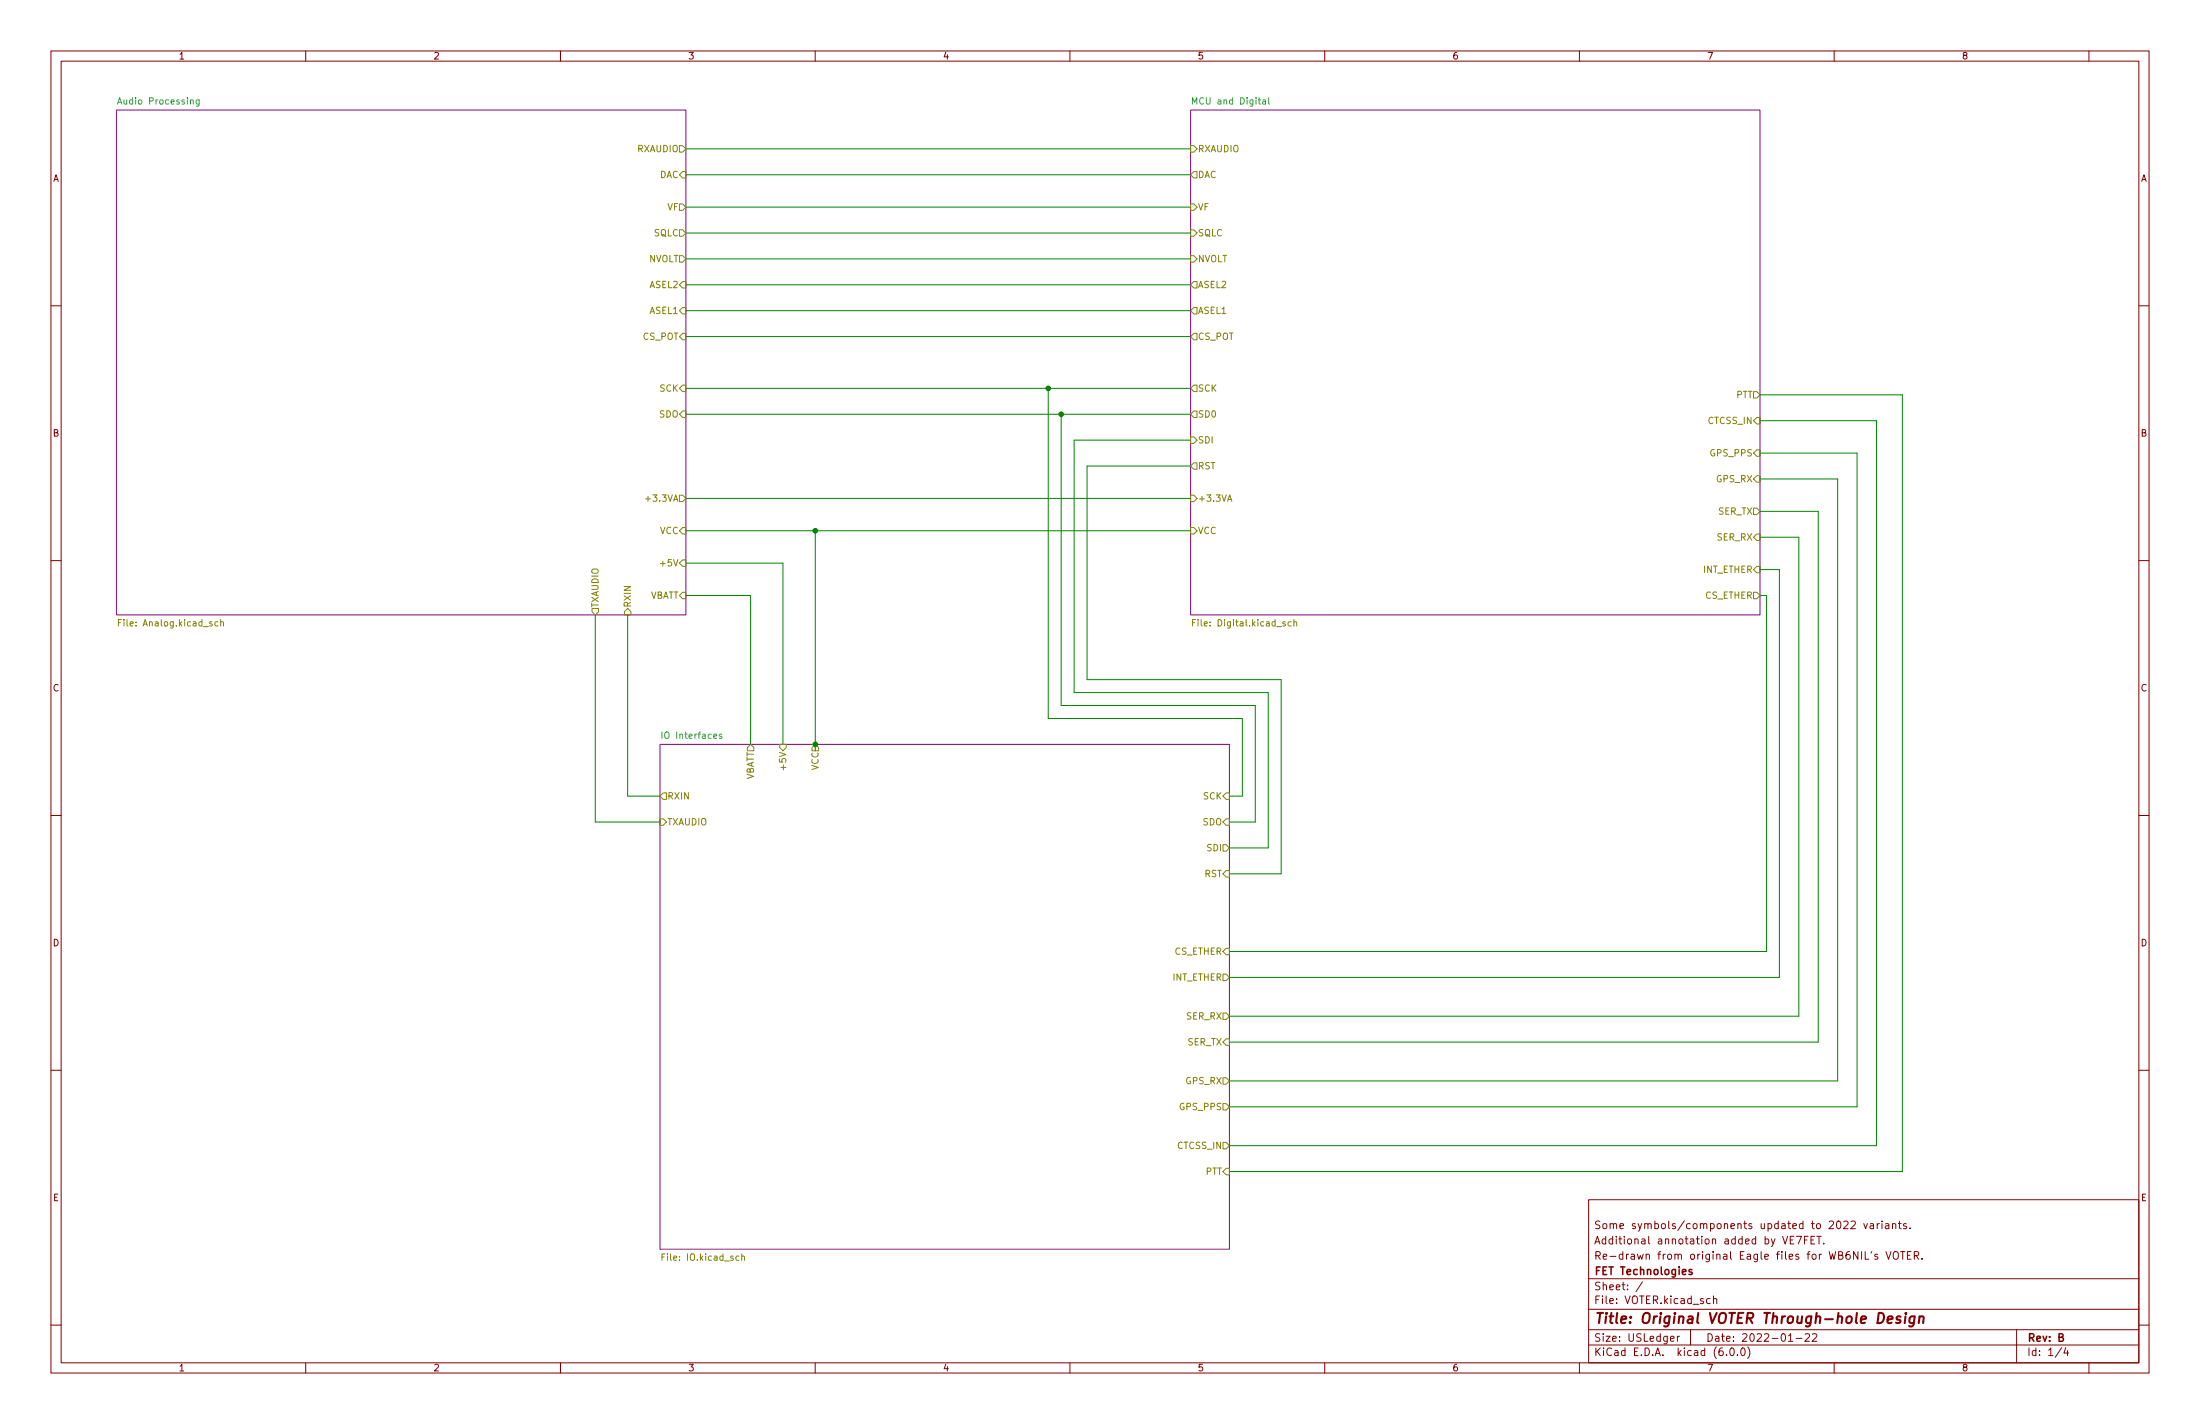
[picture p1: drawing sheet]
<svg xmlns="http://www.w3.org/2000/svg" width="432mm" height="279mm" viewBox="0 0 432 279" stroke-linecap="round" stroke-linejoin="round" font-family="sans-serif">
<g fill="none" stroke="#840000" stroke-width=".2">
<path d="M10 10h411.8v259.4h-411.8zM12 12h407.8v255.4h-407.8zM60 10v2M110 10v2M160 10v2M210 10v2M260 10v2M310 10v2M360 10v2M410 10v2M10 60h2M419.8 60h2"/>
<path d="M10 110h2M419.8 110h2M10 160h2M419.8 160h2M10 210h2M419.8 210h2M311.8 235.4h108v32h-108zM363.3 239.7l.6-.1 .2 .1 .1 .3-1 1.1h1M369.4 239.6v.1M372.8 239.6v1.3l.4 .2M10 260h2M311.8 256.9h108"/>
<path d="M311.8 250.9h108M322.4 251.5l-1.3 1.9M335.7 254.9l-.5-.1-.3 .3 .2 .6h.6M336.3 254.9l.2-.1 .4 .1v.9M336.3 254.3v1.5M351.4 243.3h.5M352.1 242.6h-.7v1.5h.7M352.6 242.6h1l-.7 1.5M354.2 243.3h.5M354.9 242.6h-.7v1.5M355.4 243.3h.5M356.2 242.6h-.8v1.5h.8"/>
<path d="M356.6 242.6h.8M357 242.6v1.5M357.9 243.9v.2M365.8 240.1l.4 1 .3-1M366.1 245.6v1.5h.7M367.1 240.1h.6v1M367.4 245.6l-.2 .3M367.7 240.4l-.5 .1-.2 .2 .2 .4 .5-.1M368.4 240.1v1M368.5 246.1h-.3l-.3 .2 .1 .2 .5 .2v.3h-.6M368.9 240.1h-.3l-.2 .3M369.4 240.1v1"/>
<path d="M370.1 240.1h.6v1M370.2 245.6l.5 1.5 .5-1.5M370.7 240.4l-.5 .1-.2 .2 .2 .4 .5-.1M371.4 240.2l.3-.1h.3l.1 1M371.4 240.1v1M371.8 245.7a.5 .5 0 0 1 .5-.1 .5 .5 0 0 1 .3 .5v.5a.5 .5 0 0 1-.5 .5 .5 .5 0 0 1-.5-.5v-.5zM372.6 240.1h.6M373 245.6h.9M373.4 245.6v1.5M374.2 240.1h-.4l-.2 .2 .1 .2 .5 .2v.3h-.6M374.4 246.3h.5M374.9 240.9v.2"/>
<path d="M375.1 245.6h-.7v1.5h.7M375.7 246.4l.7-.1 .2-.2-.1-.4-.2-.1h-.6v1.5M376.1 246.4l.5 .7M377.2 246.9v.2M419.8 260h2M60 267.4v2M110 267.4v2M160 267.4v2M210 267.4v2M260 267.4v2M310 267.4v2M311.8 263.9h108"/>
<path d="M311.8 260.9h108M327.9 262.7l.7-.2-.1-.3h-.4l-.2 .2v.7h.6M329.2 262.2v1M329.7 262.2l-.5 .3M331.8 260.9v3M338.9 265.8v.2M339.7 264.5h.2a.8 .8 0 0 1 .5 .7 .8 .8 0 0 1-.5 .8 1 1 0 0 1-.2-1.5zM341 265.8v.2M341.9 264.5h.1a.8 .8 0 0 1 .5 .7 .8 .8 0 0 1-.5 .8 1 1 0 0 1-.1-1.5zM343 264.3a1.72 1.72 0 0 1 0 2.2M351 263.2h.9M352.5 262.6h1.2"/>
<path d="M354.3 261.8l.6-.1 .3 .4-1 1.1h1M355.7 261.8l.6-.1 .2 .1 .1 .3-.9 1.1h.9M360 267.4v2M395.8 260.9v6.5M404.7 264.4l-1.3 1.9M405.4 264.4l-.3 1.1h.9M405.8 265v1M410 267.4v2"/>
</g>
<path d="M370.5 258.9l1-.2-.1-.3-.5-.1-.4 .3v.9h.8M373 258.4a.49 .49 0 0 0-.8 .3l.3 .2 .5 .1v.2l-.3 .4-.6-.1M374 258.3l-.2 1.3M374.1 257.6v.2M375.8 258.4a.66 .66 0 0 0-1 .3l-.1 .5 .2 .3h.8M375.8 258.3l-.2 1.6a.6 .6 0 0 1-.9 .3M376.7 258.5a.49 .49 0 0 1 .9 .1l-.1 1M376.8 258.3l-.2 1.3" fill="none" stroke="#840000" stroke-width=".4"/>
<path d="M332.1 249.2l-.4-.1-.2 .2 .1 .2 .5 .1v.4h-.6" fill="none" stroke="#840000" stroke-width=".3"/>
<g fill="#fff" stroke="#fff" stroke-width=".2">
<path d="M129.5 146.1h111.8v99h-111.8z"/>
<path d="M22.9 21.6h111.7v99.1h-111.7z"/>
<path d="M233.7 21.6h111.7v99.1h-111.7z"/>
</g>
<path d="M22.9 21.6h111.7v99.1h-111.7zM233.7 21.6h111.7v99.1h-111.7zM129.5 146.1h111.8v99h-111.8z" fill="none" stroke="#840084" stroke-width=".2"/>
<g fill="none" stroke="#848400" stroke-width=".2">
<path d="M133.3 28.6h.7l.6 .6-.6 .6h-.7zM134 33.7h.6v1.2h-.6l-.7-.6zM233.7 28.6h.6l.6 .6-.6 .6h-.6zM234.3 33.7h.6v1.2h-.6l-.6-.6zM133.3 50.2h.7l.6 .6-.6 .6h-.7zM133.3 45.1h.7l.6 .6-.6 .7h-.7zM133.3 40h.7l.6 .6-.6 .7h-.7zM134 55.2h.6v1.3h-.6l-.7-.6zM233.7 40h.6l.6 .6-.6 .7h-.6zM233.7 45.1h.6l.6 .6-.6 .7h-.6zM233.7 50.2h.6l.6 .6-.6 .6h-.6zM234.3 55.2h.6v1.3h-.6l-.6-.6z"/>
<path d="M134 65.4h.6v1.3h-.6l-.7-.7zM134 60.3h.6v1.3h-.6l-.7-.6zM134 75.6h.6v1.2h-.6l-.7-.6zM234.3 60.3h.6v1.3h-.6l-.6-.6zM234.3 65.4h.6v1.3h-.6l-.6-.7zM234.3 75.6h.6v1.2h-.6l-.6-.6zM344.2 76.8h.6l.6 .7-.6 .6h-.6zM126.7 97.9h1M133.3 97.2h.7l.6 .6-.6 .6h-.7zM134 80.6h.6v1.3h-.6l-.7-.6zM233.7 85.7h.6l.6 .7-.6 .6h-.6zM233.7 97.2h.6l.6 .6-.6 .6h-.6z"/>
<path d="M234.3 80.6h.6v1.3h-.6l-.6-.6zM234.3 90.8h.6v1.3h-.6l-.6-.7zM240.9 98.4l.5-1.3 .4 1.3M241.1 98h.6M344.2 99.7h.6l.6 .6-.6 .7h-.6zM344.8 88.3h.6v1.2h-.6l-.6-.6zM344.8 93.3h.6v1.3h-.6l-.6-.6zM344.8 81.9h.6v1.3h-.6l-.6-.6zM116.2 119.4h1.3v.6l-.7 .7-.6-.7zM123.2 119.4l.6 .6v.7h-1.2v-.7zM134 116.2h.6v1.3h-.6l-.7-.7zM134 109.9h.6v1.2h-.6l-.7-.6z"/>
<path d="M134 103.5h.6v1.3h-.6l-.7-.7zM233.7 103.5h.6l.6 .6-.6 .7h-.6zM344.2 116.2h.6l.6 .6-.6 .7h-.6zM344.8 104.8h.6v1.2h-.6l-.6-.6zM344.8 111.1h.6v1.3h-.6l-.6-.6zM23.2 122.2h.5M23.8 121.6h-.6v1.2M42.8 122h-.4l-.2 .2 .1 .6h.5M43.3 122.1l.5-.1 .1 .8M43.3 121.6v1.2M234.1 122.2h.4M234.7 121.6h-.6v1.2"/>
<path d="M253.4 122h-.3l-.3 .2 .1 .6h.5M254 122.1l.4-.1 .1 .8M254 121.6v1.2M130.2 155.6h.6v1.2h-.6l-.7-.6zM147.3 146.1l.7 .6v.6h-1.3v-.6zM153 146.1h1.3v.6l-.6 .6-.7-.6zM160 146.1l.7 .6v.6h-1.3v-.6zM240.7 155.6h.6v1.2h-.6l-.7-.6zM129.5 160.7h.7l.6 .6-.6 .6h-.7zM240 165.7h.7l.6 .7-.6 .6h-.7zM240.7 170.8h.6v1.3h-.6l-.7-.6zM240.7 160.7h.6v1.2h-.6l-.7-.6z"/>
<path d="M240 198.8h.7l.6 .6-.6 .6h-.7zM240 191.1h.7l.6 .7-.6 .6h-.7zM240.7 186.1h.6v1.2h-.6l-.7-.6zM240 211.5h.7l.6 .6-.6 .6h-.7zM240 216.5h.7l.6 .7-.6 .6h-.7zM240.7 203.8h.6v1.3h-.6l-.7-.6zM240 224.2h.7l.6 .6-.6 .6h-.7zM240.7 229.2h.6v1.3h-.6l-.7-.6zM129.9 246.6h.4M130.5 246h-.6v1.3M145.6 246.6l.5-.1v.8M145.6 246v1.3"/>
</g>
<path d="M37.4 19.7l.2-.1h.3v.8M39.1 19.6v1l-.3 .3-.3-.1M39.1 19.6h-.4l-.2 .2 .1 .6h.5M247.9 19.6h.4l.1 .8M248.4 19.9h-.4l-.2 .2 .2 .3h.4M249 19.2v1l.2 .2M234.1 20.4v-1.2l.4 .9 .4-.9v1.2M129.9 143.6v1.3M141.7 144.1l-.3-.1-.2 .2v.2l.5 .1v.3h-.5" fill="none" stroke="#008484" stroke-width=".2"/>
<g fill="none" stroke="#008400" stroke-width=".2">
<path d="M134.6 29.2h99.1M134.6 34.3h99.1M134.6 50.8h99.1M134.6 45.7h99.1M134.6 40.6h99.1M134.6 55.9h99.1M134.6 76.2h99.1M134.6 66h99.1M134.6 61h99.1M205.7 76.2v64.8h38.1v15.2h-2.5M345.4 77.5h28v152.4h-132.1M134.6 81.3h99.1"/>
<path d="M134.6 97.8h99.1M208.3 81.3v57.1h38.1v22.9h-5.1M233.7 86.4h-22.9v49.5h38.1v30.5h-7.6M233.7 91.4h-20.3v42h38.1v38.1h-10.2M345.4 94h15.3v118.1h-119.4M345.4 88.9h19.1v128.3h-123.2M345.4 82.6h22.9v142.2h-127M134.6 110.5h19.1v35.6M134.6 104.1h99.1M134.6 116.8h12.7v29.3M160 104.1v43.2M345.4 116.8h1.3v69.9h-105.4"/>
<path d="M345.4 111.8h3.8v80h-107.9M345.4 100.3h11.5v104.2h-115.6M345.4 105.4h7.7v94h-111.8M116.8 120.7v40.6h12.7M123.2 120.7v35.5h6.3"/>
</g>
<g fill="#008400" stroke="#008400" stroke-width=".2">
<circle cx="160" cy="146.1" r=".46"/>
<circle cx="160" cy="104.1" r=".46"/>
<circle cx="205.7" cy="76.2" r=".46"/>
<circle cx="208.3" cy="81.3" r=".46"/>
</g>
<text font-size="2.8" fill="#840000" x="312.8" y="259.7">Title: Original VOTER Through-hole Design</text>
<g font-size="2.1" fill="#840000">
<text x="312.8" y="244.1">Additional annotation added by VE7FET.</text>
<text x="312.8" y="241.1">Some symbols/components updated to 2022 variants.</text>
<text x="312.8" y="250.2">FET Technologies</text>
<text x="312.8" y="247.1">Re-drawn from original Eagle files for WB6NIL's VOTER.</text>
<text x="312.8" y="255.9">File: VOTER.kicad_sch</text>
<text x="312.8" y="253.2">Sheet: /</text>
<text x="312.8" y="263.2">Size: USLedger</text>
<text x="334.8" y="263.2">Date: 2022-01-22</text>
<text x="397.8" y="263.2">Rev: B</text>
<text x="312.8" y="266">KiCad E.D.A. kicad (6.0.0)</text>
<text x="397.8" y="266">Id: 1/4</text>
</g>
<g font-size="1.8" fill="#840000">
<text x="35" y="11.7">1</text>
<text x="85" y="11.7">2</text>
<text x="135" y="11.7">3</text>
<text x="185" y="11.7">4</text>
<text x="235" y="11.7">5</text>
<text x="285" y="11.7">6</text>
<text x="335" y="11.7">7</text>
<text x="385" y="11.7">8</text>
<text x="10.3" y="35.6">A</text>
<text x="420.1" y="35.6">A</text>
<text x="10.3" y="85.7">B</text>
<text x="420.1" y="85.7">B</text>
<text x="10.3" y="135.6">C</text>
<text x="420.1" y="135.6">C</text>
<text x="10.3" y="185.7">D</text>
<text x="420.1" y="185.7">D</text>
<text x="10.4" y="235.7">E</text>
<text x="420.2" y="235.7">E</text>
<text x="35" y="269.1">1</text>
<text x="85" y="269.1">2</text>
<text x="135" y="269.1">3</text>
<text x="185" y="269.1">4</text>
<text x="235" y="269.1">5</text>
<text x="285" y="269.1">6</text>
<text x="335" y="269.1">7</text>
<text x="385" y="269.1">8</text>
</g>
<g font-size="1.8" fill="#008484">
<text x="23.6" y="20.5">Audio Processing</text>
<text x="234.8" y="20.5">MCU and Digital</text>
<text x="130.4" y="145">IO Interfaces</text>
</g>
<g font-size="1.8" fill="#848400">
<text x="125.1" y="29.8">RXAUDIO</text>
<text x="235.1" y="29.8">RXAUDIO</text>
<text x="129.4" y="34.9">DAC</text>
<text x="235.1" y="34.9">DAC</text>
<text x="131" y="41.3">VF</text>
<text x="235.1" y="41.3">VF</text>
<text x="128.3" y="46.4">SQLC</text>
<text x="235.1" y="46.4">SQLC</text>
<text x="127.3" y="51.4">NVOLT</text>
<text x="235.1" y="51.4">NVOLT</text>
<text x="127.5" y="56.5">ASEL2</text>
<text x="235.1" y="56.5">ASEL2</text>
<text x="127.5" y="61.6">ASEL1</text>
<text x="235.1" y="61.6">ASEL1</text>
<text x="126.2" y="66.7">CS_POT</text>
<text x="235.1" y="66.7">CS_POT</text>
<text x="129.5" y="76.8">SCK</text>
<text x="235.1" y="76.8">SCK</text>
<text x="129.4" y="81.9">SDO</text>
<text x="235.1" y="81.9">SD0</text>
<text x="335.3" y="83.2">CTCSS_IN</text>
<text x="340.7" y="78.1">PTT</text>
<text x="235.1" y="87">SDI</text>
<text x="335.8" y="89.5">GPS_PPS</text>
<text x="235.1" y="92.1">RST</text>
<text x="336.9" y="94.6">GPS_RX</text>
<text x="127.3" y="98.4">+3.3VA</text>
<text x="235.1" y="98.4">+3.3VA</text>
<text x="337.2" y="101">SER_TX</text>
<text x="129.5" y="104.8">VCC</text>
<text x="235.1" y="104.8">VCC</text>
<text x="337" y="106">SER_RX</text>
<text x="130.1" y="111.1">+5V</text>
<text x="334.2" y="112.4">INT_ETHER</text>
<text x="117.5" y="119.3" transform="rotate(-90 117.5 119.3)">TXAUDIO</text>
<text x="123.8" y="119.3" transform="rotate(-90 123.8 119.3)">RXIN</text>
<text x="127.4" y="117.5">VBATT</text>
<text x="334.6" y="117.5">CS_ETHER</text>
<text x="24" y="122.9">File: Analog.kicad_sch</text>
<text x="235" y="122.9">File: Digital.kicad_sch</text>
<text x="148" y="153.3" transform="rotate(-90 148 153.3)">VBATT</text>
<text x="154.3" y="150.6" transform="rotate(-90 154.3 150.6)">+5V</text>
<text x="160.7" y="151.2" transform="rotate(-90 160.7 151.2)">VCC</text>
<text x="130.9" y="161.9">TXAUDIO</text>
<text x="130.9" y="156.8">RXIN</text>
<text x="236.1" y="161.9">SDO</text>
<text x="236.2" y="156.8">SCK</text>
<text x="237" y="167">SDI</text>
<text x="236.4" y="172.1">RST</text>
<text x="230.5" y="187.3">CS_ETHER</text>
<text x="230.1" y="192.4">INT_ETHER</text>
<text x="232.9" y="200">SER_RX</text>
<text x="233" y="205.1">SER_TX</text>
<text x="232.8" y="212.7">GPS_RX</text>
<text x="231.7" y="217.8">GPS_PPS</text>
<text x="231.2" y="225.4">CTCSS_IN</text>
<text x="236.6" y="230.5">PTT</text>
<text x="130.5" y="247.4">File: IO.kicad_sch</text>
</g>
</svg>
